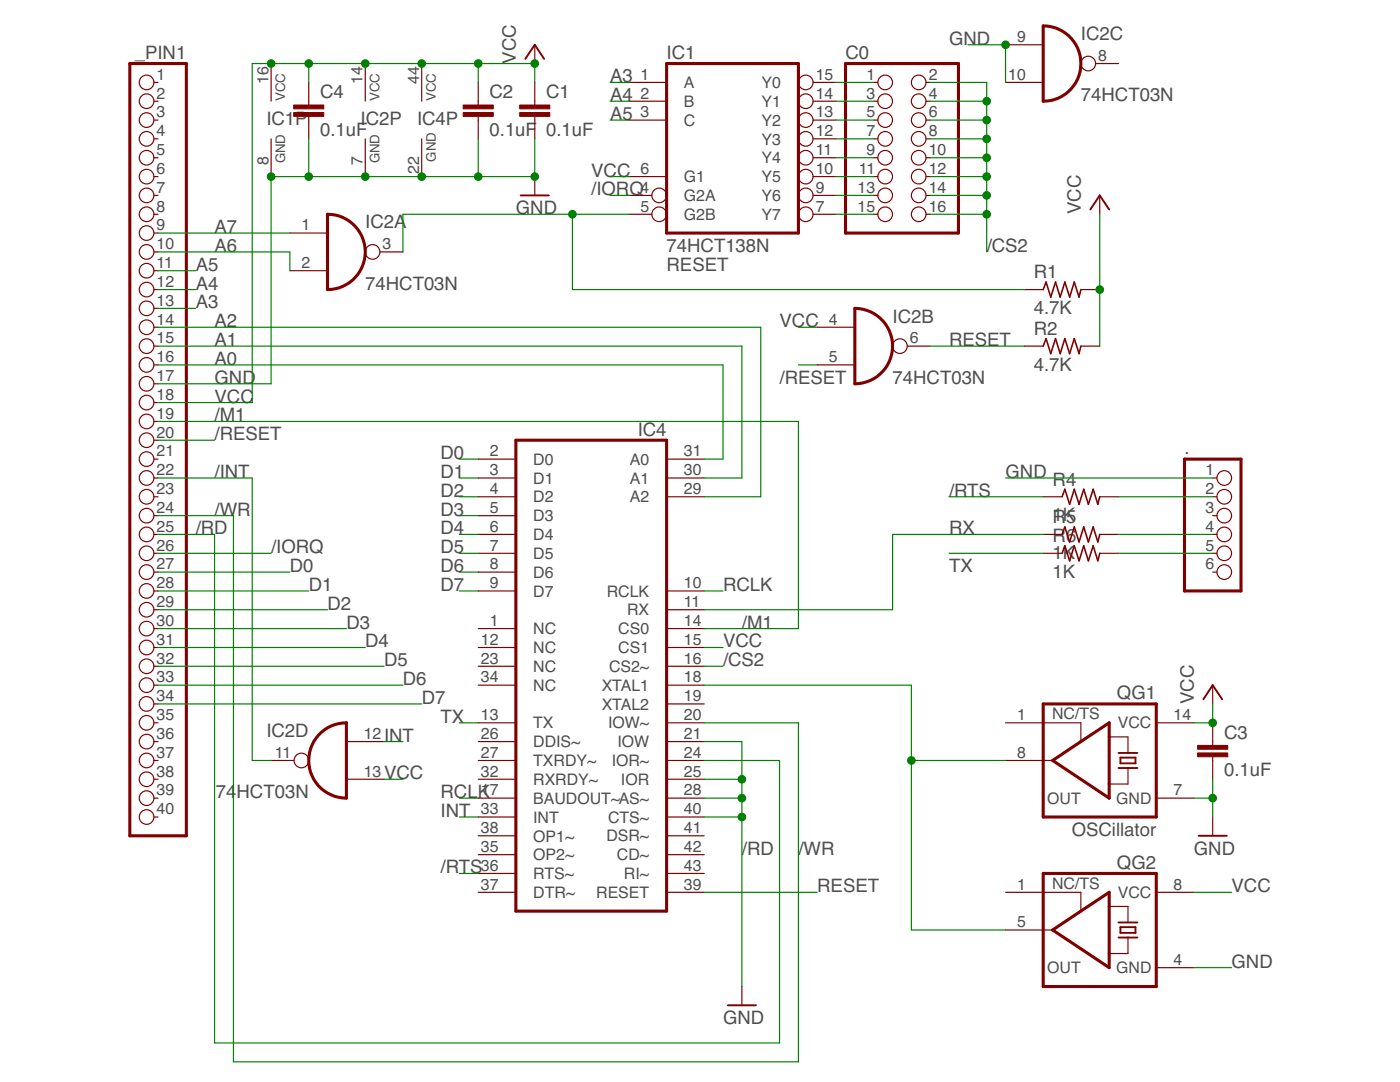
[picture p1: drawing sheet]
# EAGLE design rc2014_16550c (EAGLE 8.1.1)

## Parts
.  PINHD-1X6  [1X06]
_PIN1  PINHD-1X40  [1X40]
C0  PINHD-2X8  [2X08]
C1  0.1uF  C-EU050-024X044  [C050-024X044]
C2  0.1uF  C-EU050-024X044  [C050-024X044]
C3  0.1uF  C-EU050-024X044  [C050-024X044]
C4  0.1uF  C-EU050-024X044  [C050-024X044]
IC1  74HCT138N  [DIL16]
IC2  74HCT03N  74HCT00N  [DIL14]
IC4  XR-16C550JSOCKET44  [S44]
QG1  OSCillator  XO-14  [DIL14S]
QG2  XO-8  [DIL08S]
R1  4.7K  R-US_0207/10  [0207/10]
R2  4.7K  R-US_0207/10  [0207/10]
R4  1K  R-US_0207/10  [0207/10]
R5  1K  R-US_0207/10  [0207/10]
R6  1K  R-US_0207/10  [0207/10]

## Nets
/CS2: C0.2 C0.4 C0.6 C0.8 C0.10 C0.12 C0.14 C0.16 IC4.16(CS2~)
/INT: _PIN1.22 IC2.11(D:O)
/IORQ: _PIN1.26 IC1.4(G2A)
/M1: _PIN1.19 IC4.14(CS0)
/RD: _PIN1.25 IC4.24(IOR~)
/RESET: _PIN1.20 IC2.5(B:I1)
/RTS: IC4.36(RTS~) R4.1
/WR: _PIN1.24 IC4.20(IOW~)
A0: _PIN1.16 IC4.31(A0)
A1: _PIN1.15 IC4.30(A1)
A2: _PIN1.14 IC4.29(A2)
A3: _PIN1.13 IC1.1(A)
A4: _PIN1.12 IC1.2(B)
A5: _PIN1.11 IC1.3(C)
A6: _PIN1.10 IC2.2(A:I1)
A7: _PIN1.9 IC2.1(A:I0)
CS1: IC1.5(G2B) IC2.3(A:O) R1.1
D0: _PIN1.27 IC4.2(D0)
D1: _PIN1.28 IC4.3(D1)
D2: _PIN1.29 IC4.4(D2)
D3: _PIN1.30 IC4.5(D3)
D4: _PIN1.31 IC4.6(D4)
D5: _PIN1.32 IC4.7(D5)
D6: _PIN1.33 IC4.8(D6)
D7: _PIN1.34 IC4.9(D7)
GND: ..1 _PIN1.17 C1.2 C2.2 C3.2 C4.2 IC1.8(GND) IC2.7(P:GND) IC2.9(C:I0) IC2.10(C:I1) IC4.21(IOW) IC4.22(GND) IC4.25(IOR) IC4.28(AS~) IC4.40(CTS~) QG1.7(GND) QG2.4(GND)
INT: IC2.12(D:I0) IC4.33(INT)
N$3: ..5 R6.2
N$4: ..4 R5.2
N$5: ..2 R4.2
N$6: C0.1 IC1.15(Y0)
N$7: C0.3 IC1.14(Y1)
N$8: C0.5 IC1.13(Y2)
N$9: C0.7 IC1.12(Y3)
N$10: C0.9 IC1.11(Y4)
N$11: C0.11 IC1.10(Y5)
N$12: C0.13 IC1.9(Y6)
N$13: C0.15 IC1.7(Y7)
OSC: IC4.18(XTAL1) QG1.8(OUT) QG2.5(OUT)
RCLK: IC4.10(RCLK) IC4.17(BAUDOUT~)
RESET: IC2.6(B:O) IC4.39(RESET) R2.1
RX: IC4.11(RX) R5.1
TX: IC4.13(TX) R6.1
VCC: _PIN1.18 C1.1 C2.1 C3.1 C4.1 IC1.6(G1) IC1.16(VCC) IC2.4(B:I0) IC2.13(D:I1) IC2.14(P:VCC) IC4.15(CS1) IC4.44(VCC) QG1.14(VCC) QG2.8(VCC) R1.2 R2.2
Unconnected: ..3 ..6 _PIN1.1 _PIN1.2 _PIN1.3 _PIN1.4 _PIN1.5 _PIN1.6 _PIN1.7 _PIN1.8 _PIN1.21 _PIN1.23 _PIN1.35 _PIN1.36 _PIN1.37 _PIN1.38 _PIN1.39 _PIN1.40 IC2.8(C:O) IC4.1(NC) IC4.12(NC) IC4.19(XTAL2) IC4.23(NC) IC4.26(DDIS~) IC4.27(TXRDY~) IC4.32(RXRDY~) IC4.34(NC) IC4.35(OP2~) IC4.37(DTR~) IC4.38(OP1~) IC4.41(DSR~) IC4.42(CD~) IC4.43(RI~) QG1.1(TS) QG2.1(TS)
